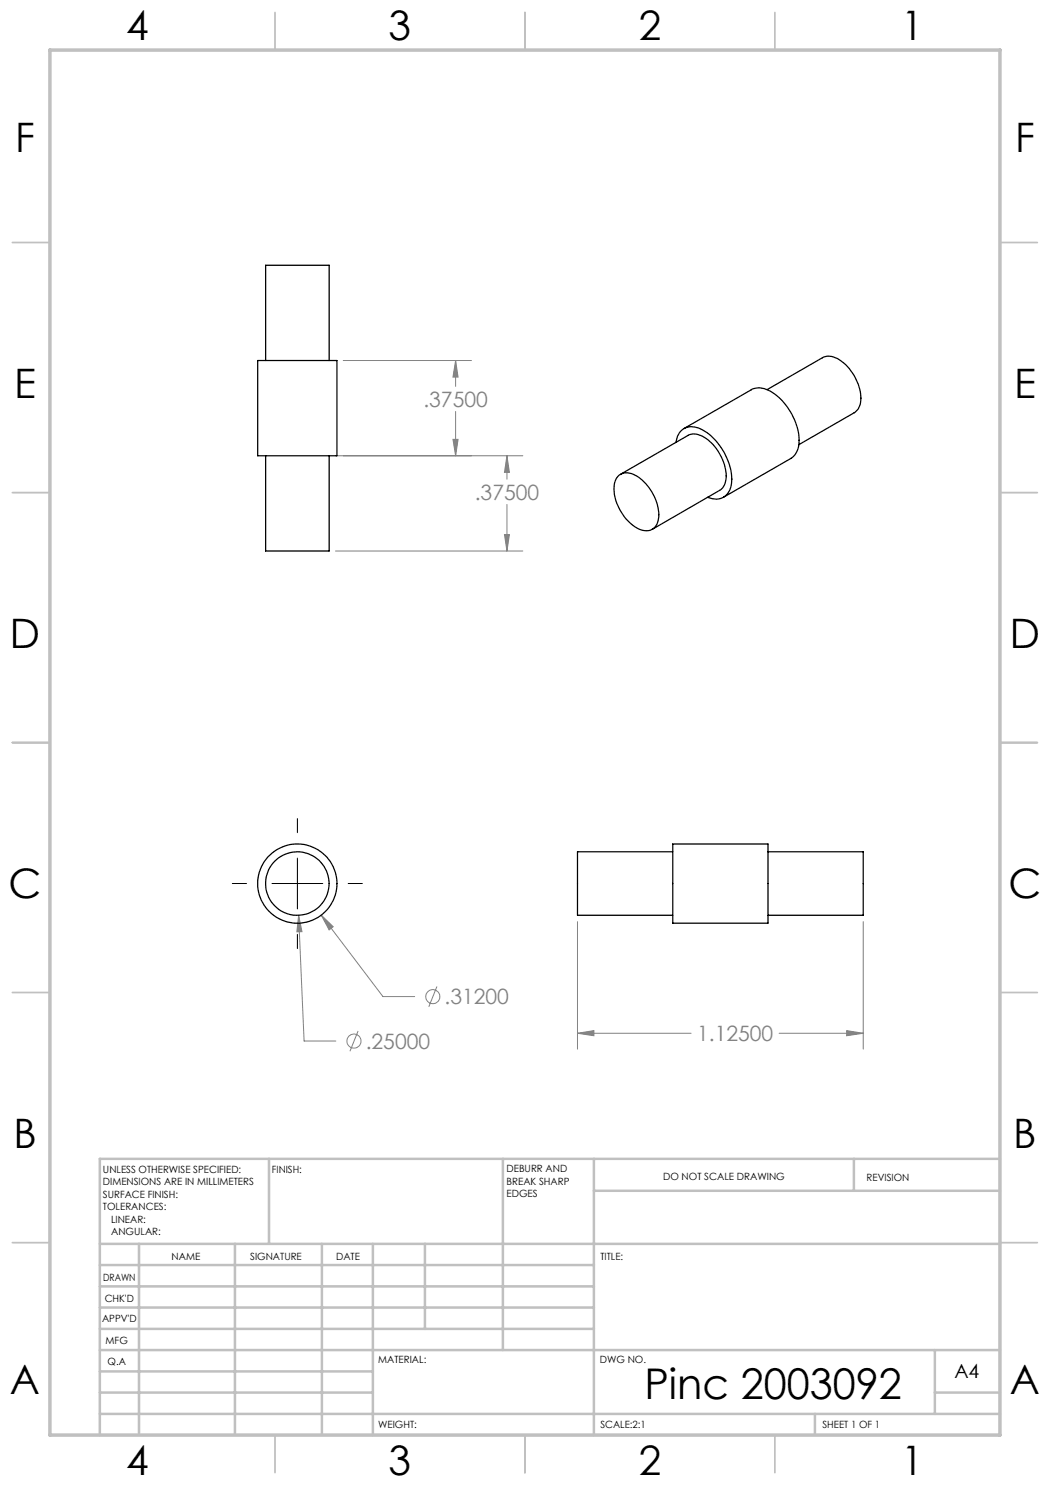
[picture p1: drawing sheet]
<svg xmlns="http://www.w3.org/2000/svg" width="210mm" height="297mm" viewBox="0 0 210 297" stroke-linecap="round" stroke-linejoin="round" font-family="sans-serif">
<g fill="none" stroke="#808080" stroke-width=".2">
<path d="M68.7 72.1h25.6M91.1 72.1l.5 3.3h-1zM91.1 72.1v5.2M67.1 91.2h37.5M90.6 87.9h1l-.5 3.3zM91.1 82.3v8.9M101.4 91.2l.5 3.3h-1zM101.4 91.2v4.6M67.1 110.2h37.5M100.9 106.9h1l-.5 3.3zM101.4 100.9v9.3M59.7 183.1l.7 3.2-1 .1z"/>
<path d="M59.7 183.1l1.1 25.1h6.4M64.2 183l2.4 2.3-.8 .7zM64.2 183l12.4 16.3h6.3M87.4 197.3l-1.6 4.1M115.5 184.3v25.5M172.6 184.3v25.5M71.6 206.2l-1.6 4.1M115.5 206.7l3.3-.6v1zM115.5 206.7h22.7M155.8 206.7h16.8M169.3 206.1l3.3 .6-3.3 .4z"/>
<circle cx="86.6" cy="199.3" r="1.41"/>
<circle cx="70.8" cy="208.2" r="1.41"/>
</g>
<path d="M46.5 176.7h2.8M54.4 176.7h10.2M59.5 163.7v2.8M59.5 171.6v10.2M69.6 176.7h2.9M59.5 186.9v2.8" fill="none" stroke="#000" stroke-width=".2"/>
<g fill="none" stroke="#c0c0c0" stroke-width=".35">
<path d="M55 2.5v7.5M105 2.5v7.5M155 2.5v7.5M2.5 48.5h7.5M200 48.5h7.5M2.5 98.5h7.5M200 98.5h7.5M2.5 148.5h7.5M200 148.5h7.5M2.5 198.5h7.5M200 198.5h7.5M2.5 248.5h7.5"/>
<path d="M200 248.5h7.5M55 287v7.5M105 287v7.5M155 287v7.5"/>
</g>
<g fill="none" stroke="#c0c0c0" stroke-width=".5">
<path d="M53.8 231.8v17M100.6 231.8v38.2M118.8 231.8v55.2M118.8 238.2h81.2M170.8 231.8v6.4M200 231.8h-180v55.2M20 248.8h180M20 257.3h98.8M20 253h98.8M27.8 248.8v38.2M47 248.8v38.2M64.4 248.8v38.2"/>
<path d="M74.6 248.8v38.2M85 248.8v17M20 265.8h98.8M20 261.5h98.8M20 278.5h54.6M20 274.3h54.6M20 270h180M187 278.5h13M187 270v12.8M20 282.8h180M163 282.8v4.2"/>
</g>
<path d="M10 10h190v277h-190z" fill="none" stroke="#c0c0c0" stroke-width=".7"/>
<path d="M59.7 183.1l-.3 3.3 1-.1zM64.2 183l1.6 3 .8-.7zM100.9 106.9h1l-.5 3.3zM101.4 91.2l.5 3.3h-1zM90.6 87.9h1l-.5 3.3zM91.1 72.1l.5 3.3h-1zM115.5 206.7l3.3-.6v1zM169.3 206.1l3.3 .6-3.3 .4z" fill="#808080"/>
<g fill="none" stroke="#000" stroke-width=".25">
<path d="M51.5 72.1h15.9v19.1h-15.9zM53.1 72.1v-19h12.7v19M153.4 77.9l11.1-6.4a3.6 3.6 0 0 1 4 .9 9.5 9.5 0 0 1 3.5 8.4l-.3 1-.7 .6-11.2 6.5M53.1 91.2v19h12.7v-19M123.8 95a3.3 3.3 0 0 1 3.9 .5 9.6 9.6 0 0 1 4 8.2 2.56 2.56 0 0 1-4 2.1 9.6 9.6 0 0 1-4.8-9l.3-1zM124.1 94.9l13.5-7.8a3.6 3.6 0 0 1 4 .8 9.7 9.7 0 0 1 3.6 8.1 2.8 2.8 0 0 1-1.3 2.1l-13.4 7.8M135.2 88.4a3.2 3.2 0 0 1 4.9-2.6 11.9 11.9 0 0 1 6.2 10.9 3.2 3.2 0 0 1-4.8 2.7M136.8 85.7l13.4-7.7a3.9 3.9 0 0 1 4.2 .5 12.1 12.1 0 0 1 5.4 10.5 3.8 3.8 0 0 1-1.6 2.7l-13.5 7.7M134.5 168.8h19.1v15.8h-19.1zM134.5 170.4h-19v12.7h19M153.6 170.4h19v12.7h-19"/>
<circle cx="59.5" cy="176.7" r="7.9"/>
<circle cx="59.5" cy="176.7" r="6.4"/>
</g>
<text font-size="8.5" x="128.9" y="279.7">Pinc 2003092</text>
<g font-size="8.1">
<text x="25.2" y="8">4</text>
<text x="77.7" y="8">3</text>
<text x="127.7" y="8">2</text>
<text x="180.2" y="8">1</text>
<text x="3" y="30.4">F</text>
<text x="203" y="30.4">F</text>
<text x="2.8" y="79.6">E</text>
<text x="202.8" y="79.6">E</text>
<text x="2" y="129.6">D</text>
<text x="202" y="129.6">D</text>
<text x="1.7" y="179.6">C</text>
<text x="201.7" y="179.6">C</text>
<text x="2.7" y="229.6">B</text>
<text x="202.7" y="229.6">B</text>
<text x="2" y="278.9">A</text>
<text x="202" y="278.9">A</text>
<text x="25.2" y="295">4</text>
<text x="77.7" y="295">3</text>
<text x="127.7" y="295">2</text>
<text x="180.2" y="295">1</text>
</g>
<g font-size="4.2" fill="#808080">
<text x="84.7" y="81.4">.37500</text>
<text x="94.9" y="100">.37500</text>
<text x="88.9" y="200.9">.31200</text>
<text x="73.1" y="209.8">.25000</text>
<text x="139.4" y="208.2">1.12500</text>
</g>
<text font-size="3.9" x="190.9" y="275.5">A4</text>
<g font-size="2">
<text x="20.6" y="234.6">UNLESS OTHERWISE SPECIFIED:</text>
<text x="20.6" y="237.1">DIMENSIONS ARE IN MILLIMETERS</text>
<text x="20.6" y="239.6">SURFACE FINISH:</text>
<text x="54.4" y="234.6">FINISH:</text>
<text x="101.3" y="234.5">DEBURR AND</text>
<text x="101.3" y="237">BREAK SHARP</text>
<text x="101.3" y="239.5">EDGES</text>
<text x="132.6" y="236">DO NOT SCALE DRAWING</text>
<text x="173.3" y="236.2">REVISION</text>
<text x="20.6" y="242.1">TOLERANCES:</text>
<text x="22.2" y="244.6">LINEAR:</text>
<text x="22.2" y="247.1">ANGULAR:</text>
<text x="34.3" y="252">NAME</text>
<text x="50" y="251.9">SIGNATURE</text>
<text x="67.2" y="251.9">DATE</text>
<text x="120.1" y="251.9">TITLE:</text>
<text x="20.6" y="256.1">DRAWN</text>
<text x="20.9" y="260.3">CHK'D</text>
<text x="20.4" y="264.4">APPV'D</text>
<text x="21.1" y="268.8">MFG</text>
<text x="21.5" y="273">Q.A</text>
<text x="75.6" y="272.5">MATERIAL:</text>
<text x="120" y="272.5">DWG NO.</text>
<text x="75.6" y="285.5">WEIGHT:</text>
<text x="120.1" y="285.6">SCALE:2:1</text>
<text x="164.5" y="285.6">SHEET 1 OF 1</text>
</g>
</svg>
